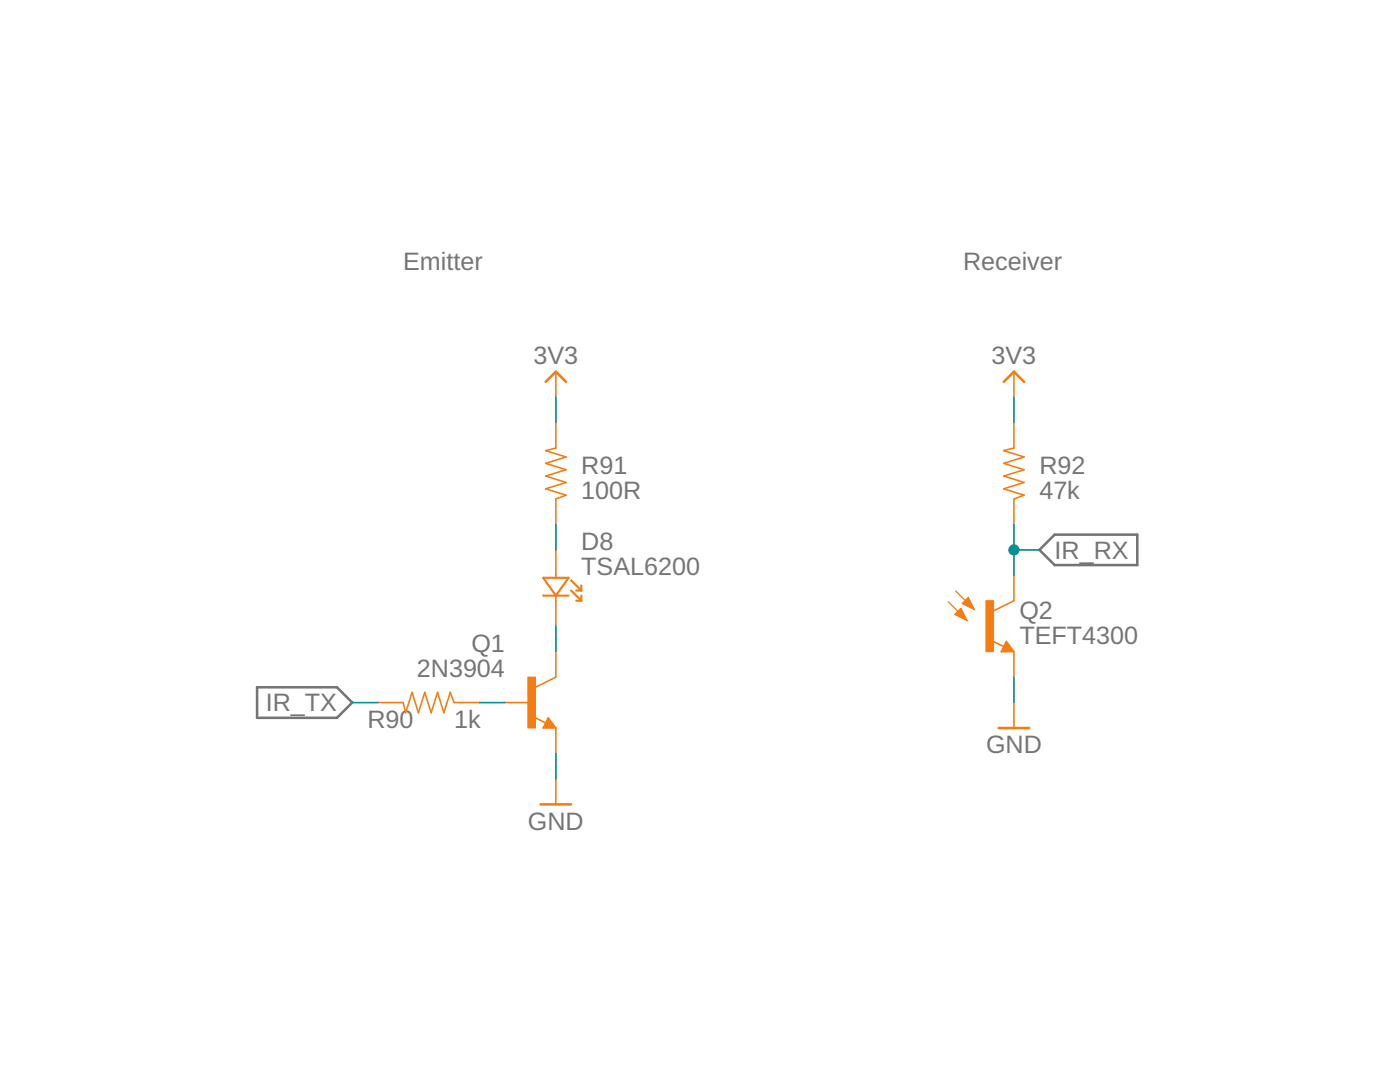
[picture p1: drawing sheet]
<svg xmlns="http://www.w3.org/2000/svg" width="279mm" height="216mm" viewBox="0 0 279 216" stroke-linecap="round" stroke-linejoin="round" font-family="sans-serif">
<path d="M207.4 109.7l3.1-3h16.5v6.1h-16.5zM51.3 137.1h15.9l3.1 3.1-3.1 3h-15.9z" fill="none" stroke="#757575" stroke-width=".51"/>
<g fill="none" stroke="#f57c10" stroke-width=".32">
<path d="M110.9 74.2v5M202.4 74.2v5M110.9 84.3v5.1l-2 .5 4.1 1.3-4.1 1.3 4.1 1.2-4.1 1.3 4.1 1.3-4.1 1.2 4.1 1.3-2.1 .8v5M202.4 84.3v5.1l-2.1 .5 4.1 1.3-4.1 1.3 4.1 1.2-4.1 1.3 4.1 1.3-4.1 1.2 4.1 1.3-2 .8v5M110.9 109.7v5.6M110.9 118.9v6M202.4 114.8v5.1l-4.1 2M110.9 130v5.1l-4 2M197.9 127.8l2.4 1.2M200.8 128l1.6 2h-2.6zM202.4 130v5.1M75.4 140.2h5.1l.5 2 1.2-4 1.3 4 1.3-4 1.2 4 1.3-4 1.3 4 1.3-4 .7 2h5.1"/>
<path d="M100.8 140.2h5.1M106.5 143l2.4 1.3M109.4 143.2l1.5 2.1h-2.5zM110.9 145.3v5M110.9 155.4v5.1M202.4 140.2v5.1"/>
</g>
<path d="M108.9 76.2l2-2 2.1 2M200.3 76.2l2.1-2 2 2M200.8 129l.3 .5h-.8l.5-1 1 1.3h-1.5M109.4 144.3l.3 .5h-.8l.5-1.1 1 1.3h-1.5M199.3 145.3h6.1M107.9 160.5h6.1" fill="none" stroke="#f57c10" stroke-width=".51"/>
<g fill="#f57c10" stroke="#f57c10" stroke-width=".2">
<path d="M105.3 135.1h1.6v10.2h-1.6z"/>
<path d="M196.8 119.9h1.5v10.1h-1.5z"/>
</g>
<path d="M108.4 115.3h5.1l-2.6 3.6zM108.4 118.9h5.1M114 115.8l2 2M114 117.8l2 2.1M115 117.8h1M115 119.9h1M116 116.8v1M116 118.9v1" fill="none" stroke="#f57c10" stroke-width=".42"/>
<path d="M190.7 117.9l2.6 2.5M189.3 120.1l2.5 2.5" fill="none" stroke="#f57c10" stroke-width=".25"/>
<g fill="#f57c10" stroke="#f57c10" stroke-width=".2">
<path d="M190.5 122.6l1.3-1.3 1.3 2.6z"/>
<path d="M192 120.4l1.3-1.2 1.2 2.5z"/>
</g>
<path d="M110.9 79.2v5.1M202.4 79.2v5.1M110.9 104.6v5.1M202.4 104.6v10.2M202.4 109.7h5M110.9 124.9v5.1M202.4 135.1v5.1M70.3 140.2h5.1M95.7 140.2h5.1M110.9 150.3v5.1" fill="none" stroke="#009292" stroke-width=".32"/>
<circle cx="202.4" cy="109.7" r="1.02" fill="#009292" stroke="#009292" stroke-width=".2"/>
<g font-size="5" fill="#757575">
<text x="80.5" y="53.9">Emitter</text>
<text x="192.2" y="53.9">Receiver</text>
<text x="106.5" y="72.6">3V3</text>
<text x="197.9" y="72.6">3V3</text>
<text x="116" y="94.5">R91</text>
<text x="207.4" y="94.5">R92</text>
<text x="116" y="99.6">100R</text>
<text x="207.4" y="99.6">47k</text>
<text x="116" y="109.7">D8</text>
<text x="210.5" y="111.5">IR_RX</text>
<text x="116" y="114.8">TSAL6200</text>
<text x="203.4" y="123.5">Q2</text>
<text x="94.1" y="130">Q1</text>
<text x="203.4" y="128.6">TEFT4300</text>
<text x="83.2" y="135.1">2N3904</text>
<text x="53" y="142">IR_TX</text>
<text x="73.3" y="145.3">R90</text>
<text x="90.6" y="145.3">1k</text>
<text x="196.8" y="150.3">GND</text>
<text x="105.4" y="165.6">GND</text>
</g>
</svg>
